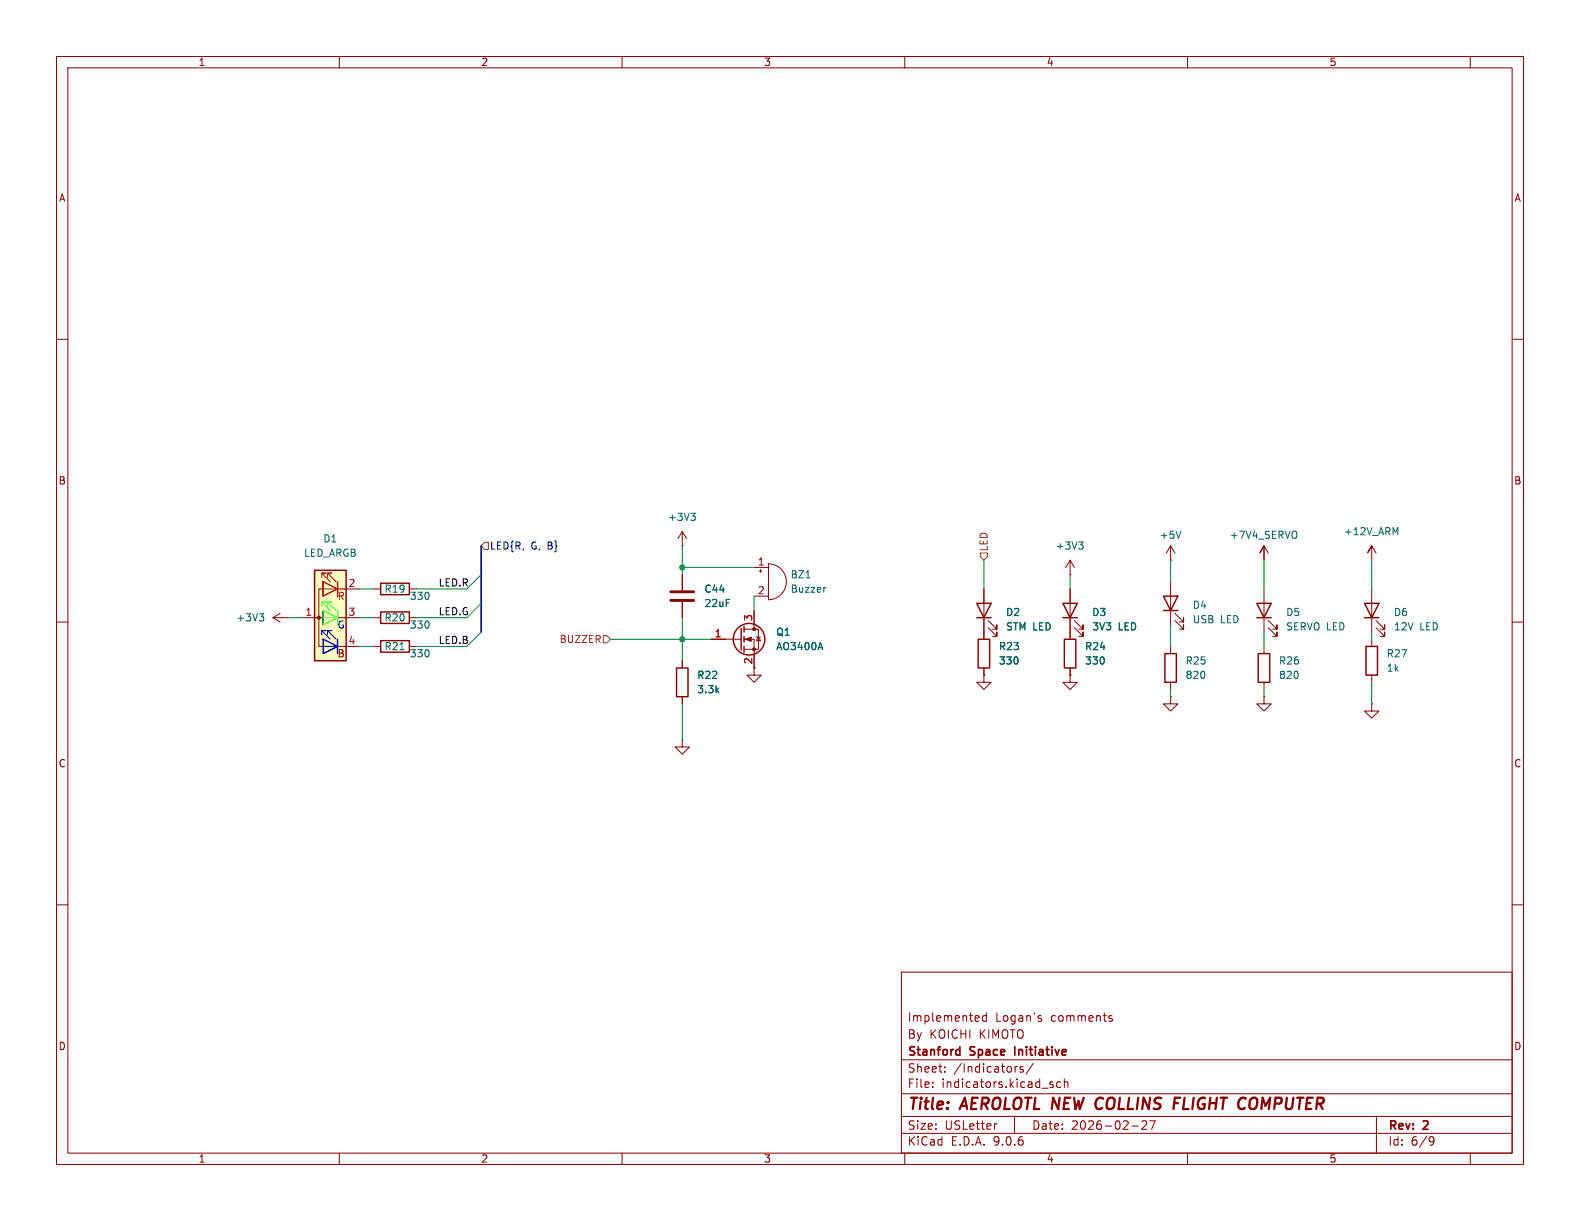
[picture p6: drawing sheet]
<svg xmlns="http://www.w3.org/2000/svg" width="279mm" height="216mm" viewBox="0 0 279 216" stroke-linecap="round" stroke-linejoin="round" font-family="sans-serif">
<g fill="none" stroke="#840000" stroke-width=".18">
<path d="M10 10h259.4v195.9h-259.4zM12 12h255.4v191.9h-255.4zM60 10v2M110 10v2M160 10v2M210 10v2M260 10v2M10 60h2M267.4 60h2M189.2 99.1v2.5M189.2 99.1l-.7 1.2M189.2 99.1l.8 1.2"/>
<path d="M10 110h2M174 111.8v1.2M174 118.1v1.3M189.2 101.6h.1M189.2 111.8v1.2M189.2 118.1v1.3M223.5 114.3v1.3M267.4 110h2M223.5 120.7v1.2M10 160h2M159.4 171.9h108v32h-108zM173.1 179.7v.2l-.7 .2"/>
<path d="M174.4 179.1v1.5M174.4 179.7l-.4-.1-.3 .3v.4l.2 .2h.5M183.8 179.6l.3 .1M196.1 179.7h.5M267.4 160h2M159.4 197.4h108M159.4 193.4h108M159.4 187.4h108M164.9 192.1v.2M164.9 191.4v.1M167.1 189.4v.2M167.1 188.7v.1"/>
<path d="M176.3 198.7l-.3 .1M179.4 197.4v3M179.9 188.6l-.3 .1M180.9 188.7l-.3-.1-.2 .2v.2l.5 .2v.3h-.5M182.7 188l-1.3 1.9M183.8 180.1l.3 .1 .1 .2-.2 .2h-.3M185.9 191.8l.3 .1 .1 .2-.2 .2h-.3M185.9 191.3l.3 .1M187.6 191.4l-.5-.1-.2 .3v.4l.1 .2h.6M188.2 191.4l.2-.1 .4 .1 .1 .9M188.2 190.8v1.5M196.1 180l.5 .2 .1 .2-.2 .2-.4-.1"/>
<path d="M200.1 199.1h1.2M201.9 198.3l.6-.1 .2 .1 .1 .3-.9 1.1h.9M203.3 198.2h1l-.7 1.5M243.4 197.4v6.5M60 203.9v2M110 203.9v2M159.4 200.4h108M160 203.9v2M210 203.9v2M253 201l.5 .1a.99 .99 0 0 1-.4 1.4h-.2M253.6 201.6l-.3 .3h-.3M260 203.9v2"/>
</g>
<path d="M169.3 185.6h.4M169.7 185.1v1.5M169.7 186.5l-.4 .1M179.5 185.1v1.5" fill="none" stroke="#840000" stroke-width=".3"/>
<path d="M173 113h2v5.1h-2zM188.2 113h2v5.1h-2zM222.5 115.6h2v5.1h-2z" fill="none" stroke="#840000" stroke-width=".25"/>
<path d="M190.7 95.8h.8l-.4 .5M191.3 96.3l.2 .3v.3l-.2 .2" fill="none" stroke="#006464" stroke-width=".18"/>
<path d="M55.6 100.8h5.6v16h-5.6z" fill="#ffffc2"/>
<g fill="none" stroke="#840000" stroke-width=".18">
<path d="M120.6 96.5h.1M120.6 94v2.5M120.6 94l-.7 1.3M120.6 94l.8 1.3M135.9 99.7a3.2 3.2 0 0 1 3.2 3.2 3.2 3.2 0 0 1-3.2 3.1zM207 99.1h.1M207 96.5v2.6M207 96.5l-.8 1.3M207 96.5l.8 1.3M223.5 96.5v2.6v-2.6l-.7 1.3 .7-1.3 .8 1.3M243.3 97.8l-.7-1.3-.8 1.3 .8-1.3v2.6M48.3 109.2h2.5"/>
<path d="M48.3 109.2l1.2 .8M49.5 108.5l-1.2 .7M50.8 109.2h.1M53.3 109.2h3.8M57.1 102.9h.1M57.1 102.9v2.5zM57.1 108h.1M57.1 108v2.5zM57.1 104.1h-.7v10.2h.7M59.7 102.9v2.5M59.7 108v2.5M59.7 104.1h3.8"/>
<path d="M59.7 109.2h3.8M59.7 114.3h3.8M66 104.1h1.3M66 109.2h1.3M66 114.3h1.3M72.4 104.1h1.3M72.4 109.2h1.3M72.4 114.3h1.3M120.6 101.6v2.8M120.6 106.4v2.8M120.6 116.8v1.3M125.7 113h5.4"/>
<path d="M131.6 111.3h2.5v3.5h-2.5M131.6 113h1.7v6.4h1.3l-1.3 1.3-1.2-1.3h1.2M133.3 108v3.3M133.3 100.3h2.6M133.3 105.4h2.6M133.7 112.6h.8M134.1 112.6l.4 .7h-.8zM134.2 101h.5M134.5 100.7v.5M174 119.4v1.3h1.3l-1.3 1.2-1.3-1.2h1.3M174 119.4h.1M174 104.1v8.9"/>
<path d="M174 118.1v1.3M174.8 111l1.5 1.5v-.7v.7h-.8M174.8 109.7l1.5 1.6v-.8v.8h-.8M189.2 119.4v1.3h1.3l-1.3 1.2-1.2-1.2h1.2M189.2 119.4h.1M189.2 104.1v8.9M189.2 118.1v1.3M190 111l1.5 1.5v-.7v.7h-.7M190 109.7l1.5 1.6v-.8v.8h-.7M207 102.9v7.6M207 114.3v1.3M207.8 109.7l1.5 1.6v-.8v.8h-.8"/>
<path d="M207.8 108.5l1.5 1.5v-.8v.8h-.8M223.5 104.1v7.7M224.3 111l1.5 1.5v-.7v.7h-.8M224.3 109.7l1.5 1.6v-.8v.8h-.8M242.6 104.1v7.7M242.6 113v1.3M242.6 119.4v1.3M243.3 111l1.6 1.5v-.7v.7h-.8M243.3 109.7l1.6 1.6v-.8v.8h-.8M120.6 130.8v1.3h1.3l-1.3 1.3-1.2-1.3h1.2M120.6 130.8h.1M120.6 123.2v1.3"/>
<path d="M207 123.2v1.3h1.3l-1.3 1.2-1.3-1.2h1.3M207 123.2h.1M207 120.7v1.2M223.5 123.2v1.3h1.3l-1.3 1.2-1.3-1.2h1.3M223.5 123.2h.1M242.6 124.5v1.2h1.2l-1.2 1.3-1.3-1.3h1.3M242.6 124.5h.1"/>
</g>
<g fill="#840000" stroke="#840000" stroke-width=".18">
<path d="M131.8 113l1-.4v.8z"/>
<circle cx="56.4" cy="109.2" r=".25"/>
<circle cx="133.3" cy="111.3" r=".25"/>
<circle cx="133.3" cy="114.8" r=".25"/>
</g>
<g fill="none" stroke="#840000" stroke-width=".25">
<path d="M55.6 100.8h5.6v16h-5.6zM67.3 103.1h5.1v2.1h-5.1zM67.3 113.3h5.1v2h-5.1zM67.3 108.2h5.1v2h-5.1zM119.6 118.1h2.1v5.1h-2.1zM131.1 111.1v3.8M131.6 110.7v1.1M131.6 112.5v1M131.6 114.3v1M172.7 106.7h2.6l-1.3 2.5zM172.7 109.2h2.6M188 106.7h2.5l-1.3 2.5z"/>
<path d="M188 109.2h2.5M205.7 105.4h2.6l-1.3 2.6zM205.7 108h2.6M206 115.6h2v5.1h-2zM222.2 106.7h2.6l-1.3 2.5zM222.2 109.2h2.6M241.3 106.7h2.5l-1.2 2.5zM241.3 109.2h2.5M241.6 114.3h2v5.1h-2z"/>
<circle cx="132.5" cy="113" r="2.79"/>
</g>
<path d="M57.1 102.9l2.6 1.2-2.6 1.3zM59.7 102.9v2.5" fill="none" stroke="#fd0000" stroke-width=".25"/>
<path d="M56.9 102.1v-.8h.8h-.8l1.5 1.6M57.1 104.1h2.6M57.9 102.1v-.8h.8h-.8l1.5 1.6" fill="none" stroke="#fd0000" stroke-width=".18"/>
<path d="M57.1 108l2.6 1.2-2.6 1.3zM59.7 108v2.5" fill="none" stroke="#0f0" stroke-width=".25"/>
<path d="M57.1 113l2.6 1.3-2.6 1.3zM59.7 113v2.6" fill="none" stroke="#00f" stroke-width=".25"/>
<path d="M56.9 112.3v-.8h.8h-.8l1.5 1.5M57.1 114.3h2.6M57.9 112.3v-.8h.8h-.8l1.5 1.5" fill="none" stroke="#00f" stroke-width=".18"/>
<path d="M56.9 107.2v-.8h.8h-.8l1.5 1.6M57.1 109.2h2.6M57.9 107.2v-.8h.8h-.8l1.5 1.6" fill="none" stroke="#0f0" stroke-width=".18"/>
<path d="M122.2 90.7h.7l-.4 .5M122.7 91.2l.2 .3v.3l-.2 .2M208.8 93.9l-.4 1.3M229.3 94.1v.9M246.8 94.2l.4-.9v1.3M45.9 108.5h.7l-.4 .5M46.4 109l.2 .3v.3l-.2 .2M70.7 114.9h.8M142.5 102.2h.8M145.1 113.6l.4 1.3M146 103.9h-.2" fill="none" stroke="#006464" stroke-width=".18"/>
<path d="M118.6 104.6h4.1M118.6 106.2h4.1" fill="none" stroke="#840000" stroke-width=".51"/>
<path d="M85.7 95.9h.7v1.3h-.7l-.6-.7zM173.4 97.8h1.2v.6l-.6 .7-.6-.7zM106.7 112.4h.6l.6 .6-.6 .7h-.6z" fill="none" stroke="#725600" stroke-width=".18"/>
<path d="M85.1 96.5v15.3" fill="none" stroke="#000084" stroke-width=".3"/>
<g fill="none" stroke="#009600" stroke-width=".18">
<path d="M120.6 96.5v5.1M174 99.1v5M207 99.1v3.8M223.5 99.1v5M242.6 99.1v5M50.8 109.2h2.5M63.5 104.1h2.5M63.5 114.3h2.5M63.5 109.2h2.5M85.1 101.6l-2.6 2.5h-8.8M85.1 111.8l-2.6 2.5h-8.8M85.1 106.7l-2.6 2.5h-8.8"/>
<path d="M107.9 113h17.8M120.6 109.2v7.6M120.6 100.3h12.7M133.3 105.4v2.6M189.2 101.6v2.5M207 110.5v3.8M223.5 111.8v2.5M242.6 111.8v1.2M120.6 124.5v6.3M207 121.9v1.3M223.5 121.9v1.3M242.6 120.7v3.8"/>
</g>
<g fill="#009600" stroke="#009600" stroke-width=".18">
<circle cx="120.6" cy="113" r=".46"/>
<circle cx="120.6" cy="100.3" r=".46"/>
</g>
<g font-size="2.8" fill="#840000">
<text x="160.4" y="196.8">Title:</text>
<text x="170.1" y="196.8">AEROLOTL NEW COLLINS</text>
<text x="210" y="196.8">FLIGHT COMPUTER</text>
</g>
<g font-size="2.1" fill="#840000">
<text x="160.4" y="183.9">By</text>
<text x="160.4" y="180.9">Implemented</text>
<text x="164.3" y="183.9">KOICHI</text>
<text x="173.2" y="183.9">KIMOTO</text>
<text x="176" y="180.9">Logan's</text>
<text x="185.9" y="180.9">comments</text>
<text x="160.4" y="189.9">Sheet:</text>
<text x="160.4" y="187.1">Stanford</text>
<text x="168.6" y="189.9">/Indicators/</text>
<text x="171.6" y="187.1">Space</text>
<text x="180.1" y="187.1">Initiative</text>
<text x="160.4" y="192.6">File:</text>
<text x="166.5" y="192.6">indicators.kicad_sch</text>
<text x="160.4" y="202.8">KiCad</text>
<text x="160.4" y="200">Size:</text>
<text x="167.1" y="200">USLetter</text>
<text x="168.1" y="202.8">E.D.A.</text>
<text x="175.7" y="202.8">9.0.6</text>
<text x="182.4" y="200">Date:</text>
<text x="189.4" y="200">2026-02-27</text>
<text x="245.4" y="200.2">Rev:</text>
<text x="245.4" y="202.8">Id:</text>
<text x="249.5" y="202.8">6/9</text>
<text x="251.8" y="200.2">2</text>
</g>
<g font-size="1.8" fill="#840000">
<text x="35" y="11.9">1</text>
<text x="85" y="11.9">2</text>
<text x="135" y="11.9">3</text>
<text x="185" y="11.9">4</text>
<text x="235" y="11.9">5</text>
<text x="10.3" y="35.9">A</text>
<text x="267.7" y="35.9">A</text>
<text x="10.3" y="85.9">B</text>
<text x="267.7" y="85.9">B</text>
<text x="59.6" y="116.4">B</text>
<text x="10.3" y="135.9">C</text>
<text x="267.7" y="135.9">C</text>
<text x="10.3" y="185.9">D</text>
<text x="267.7" y="185.9">D</text>
<text x="35" y="205.8">1</text>
<text x="85" y="205.8">2</text>
<text x="135" y="205.8">3</text>
<text x="185" y="205.8">4</text>
<text x="235" y="205.8">5</text>
</g>
<g font-size="1.8" fill="#006464">
<text x="118" y="92.3">+3V3</text>
<text x="205" y="95.5">+5V</text>
<text x="217.4" y="95.5">+7V4_SERVO</text>
<text x="237.5" y="94.8">+12V_ARM</text>
<text x="53.7" y="98.7">LED_ARGB</text>
<text x="57.1" y="96.1">D1</text>
<text x="186.6" y="97.4">+3V3</text>
<text x="67.9" y="105">R19</text>
<text x="72.4" y="106.3">330</text>
<text x="124.5" y="105">C44</text>
<text x="124.5" y="107.5">22uF</text>
<text x="139.7" y="102.5">BZ1</text>
<text x="139.7" y="105">Buzzer</text>
<text x="210.8" y="107.9">D4</text>
<text x="41.7" y="110.1">+3V3</text>
<text x="67.9" y="110.1">R20</text>
<text x="72.4" y="111.4">330</text>
<text x="137.2" y="112.6">Q1</text>
<text x="177.8" y="109.1">D2</text>
<text x="177.8" y="111.7">STM LED</text>
<text x="193" y="109.1">D3</text>
<text x="193" y="111.7">3V3</text>
<text x="197.7" y="111.7">LED</text>
<text x="210.8" y="110.4">USB</text>
<text x="215.8" y="110.4">LED</text>
<text x="227.3" y="109.1">D5</text>
<text x="227.3" y="111.7">SERVO LED</text>
<text x="246.4" y="109.1">D6</text>
<text x="246.4" y="111.7">12V</text>
<text x="251.1" y="111.7">LED</text>
<text x="67.9" y="115.2">R21</text>
<text x="72.4" y="116.4">330</text>
<text x="137.2" y="115.2">AO3400A</text>
<text x="176.5" y="117.7">330</text>
<text x="176.5" y="115.2">R23</text>
<text x="191.8" y="117.7">330</text>
<text x="191.8" y="115.2">R24</text>
<text x="209.6" y="117.7">R25</text>
<text x="226.1" y="117.7">R26</text>
<text x="245.1" y="116.4">R27</text>
<text x="245.1" y="119">1k</text>
<text x="123.2" y="122.8">3.3k</text>
<text x="123.2" y="120.2">R22</text>
<text x="209.6" y="120.2">820</text>
<text x="226.1" y="120.2">820</text>
</g>
<g font-size="1.8" fill="#000084">
<text x="86.6" y="97.4">LED{R,</text>
<text x="93.9" y="97.4">G, B}</text>
</g>
<g font-size="1.8" fill="#a90000">
<text x="133.9" y="100.1">1</text>
<text x="61.5" y="103.9">2</text>
<text x="133.9" y="105.2">2</text>
<text x="53.9" y="109">1</text>
<text x="61.5" y="109">3</text>
<text x="126.3" y="112.8">1</text>
<text x="133.1" y="109.9" transform="rotate(-90 133.1 109.9)">3</text>
<text x="61.5" y="114">4</text>
<text x="133.1" y="117.5" transform="rotate(-90 133.1 117.5)">2</text>
</g>
<g font-size="1.8" fill="#725600">
<text x="174.9" y="97.6" transform="rotate(-90 174.9 97.6)">LED</text>
<text x="98.8" y="113.9">BUZZER</text>
</g>
<text font-size="1.8" fill="#fd0000" x="59.6" y="106.3">R</text>
<g font-size="1.8" fill="#0f0f0f">
<text x="77.5" y="103.8">LED.R</text>
<text x="77.5" y="108.9">LED.G</text>
<text x="77.5" y="114">LED.B</text>
</g>
<text font-size="1.8" fill="#00f" x="59.6" y="111.4">G</text>
</svg>
